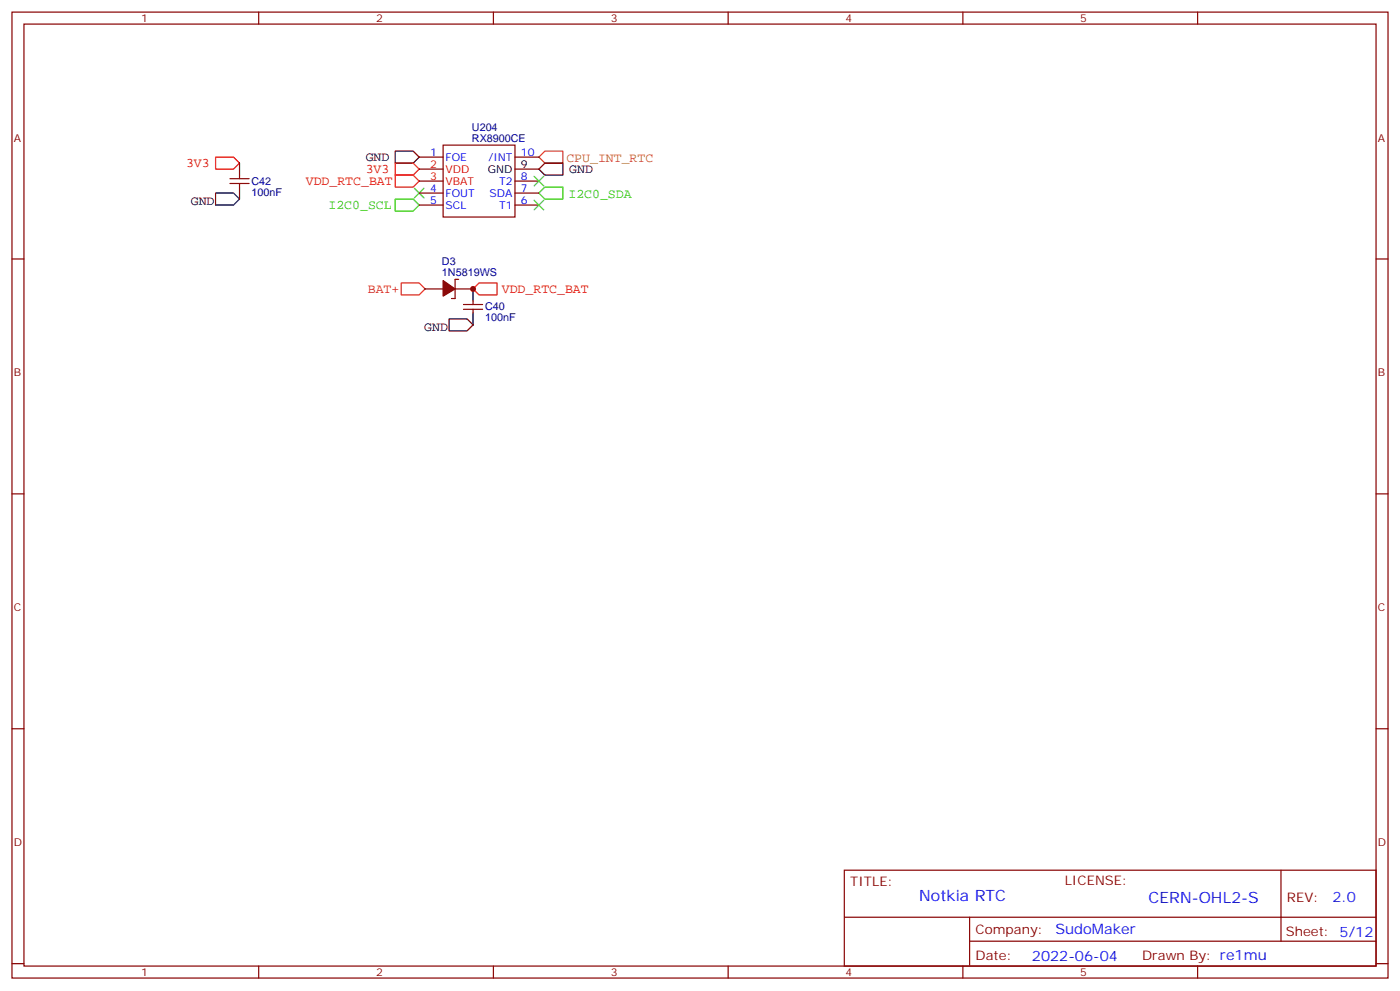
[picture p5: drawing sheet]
<svg xmlns="http://www.w3.org/2000/svg" width="412mm" height="292mm" viewBox="0 0 412 292" stroke-linecap="round" stroke-linejoin="round" font-family="sans-serif">
<g fill="none" stroke="#870000" stroke-width=".35">
<path d="M3.5 3.6h405.4v284.3h-405.4zM7.1 7.1h398.2v277.3h-398.2zM76.2 3.6v3.5M145.3 3.6v3.5M214.5 3.6v3.5M283.6 3.6v3.5M352.8 3.6v3.5M67.7 54h5.7M67.7 52.6h5.7M70.6 51.5v1.1M70.6 54v1.1M123.5 46.2h7"/>
<path d="M123.5 49.8h7M123.5 53.3h7M123.5 56.8h7M130.5 42.7h21.2v21.2h-21.2zM151.7 46.2h7M151.7 49.8h7M151.7 53.3h7M151.7 56.8h7M3.5 76.2h3.6M123.5 60.4h7M151.7 60.4h7M405.3 76.2h3.6"/>
<path d="M125.2 85.1h5.3M134.1 85.1h5.2M135.1 82.2h-1v5.7h-1.1M136.5 91.1h5.7M136.5 89.6h5.7M139.3 88.6v1M139.3 91.1v1M3.5 145.4h3.6M405.3 145.4h3.6M3.5 214.5h3.6M405.3 214.5h3.6M248.7 256.2h156.6v28.2h-156.6z"/>
<path d="M377.3 256.2v20.9M248.7 270h156.5M285.6 277.1h119.6M285.6 270v14.1M3.5 283.7h3.6M76.2 284.4v3.5M145.3 284.4v3.5M214.5 284.4v3.5M283.6 284.4v3.5M352.8 284.4v3.5M405.3 283.7h3.6"/>
</g>
<path d="M63.5 56.8h5.3l1.8 1.8-1.8 1.8h-5.3zM70.6 48v3.5M70.6 55.1v3.5M116.4 44.5h5.3l1.8 1.7-1.8 1.8h-5.3zM158.7 49.8l1.8-1.8h5.3v3.5h-5.3zM132.3 93.9h5.3l1.7 1.7-1.7 1.8h-5.3zM139.3 85.1v3.5M139.3 92.1v3.5" fill="none" stroke="#000" stroke-width=".35"/>
<path d="M158.7 46.2l1.8-1.7h5.3v3.5h-5.3z" fill="none" stroke="#c60" stroke-width=".35"/>
<path d="M122.1 55.4l2.8 2.8M124.9 55.4l-2.8 2.8M157.3 51.9l2.9 2.8M157.3 58.9l2.9 2.9M160.2 51.9l-2.9 2.8M160.2 58.9l-2.9 2.9" fill="none" stroke="#3c3" stroke-width=".35"/>
<path d="M63.5 46.2h5.3l1.8 1.8-1.8 1.8h-5.3zM116.4 48h5.3l1.8 1.8-1.8 1.7h-5.3zM116.4 51.5h5.3l1.8 1.8-1.8 1.8h-5.3zM139.3 85.1l1.8-1.8h5.3v3.5h-5.3z" fill="none" stroke="#f00" stroke-width=".35"/>
<path d="M118.2 83.3h5.3l1.7 1.8-1.7 1.7h-5.3z" fill="none" stroke="#c30" stroke-width=".35"/>
<path d="M116.4 58.6h5.3l1.8 1.8-1.8 1.7h-5.3zM158.7 56.8l1.8-1.7h5.3v3.5h-5.3z" fill="none" stroke="#3c0" stroke-width=".35"/>
<path d="M130.5 82.6l3.6 2.5-3.6 2.1z" fill="#870000" stroke="#870000" stroke-width=".35"/>
<circle cx="139.3" cy="85.1" r=".88" fill="#c00"/>
<g font-size="4.6" fill="#00f">
<text x="270.8" y="265.2">Notkia RTC</text>
<text x="338.3" y="265.7">CERN-OHL2-S</text>
</g>
<g font-size="4.2" fill="#00f">
<text x="392.5" y="265.4">2.0</text>
<text x="310.9" y="275">SudoMaker</text>
<text x="304" y="282.8">2022-06-04</text>
</g>
<g font-size="3.9">
<text x="107.7" y="47.4">GND</text>
<text x="167.7" y="51.1">GND</text>
<text x="56.2" y="60.3">GND</text>
<text x="125" y="97.5">GND</text>
</g>
<text font-size="3.9" fill="#c60" x="166.8" y="47.6">CPU_INT_RTC</text>
<g font-size="3.9" fill="#f00">
<text x="54.8" y="49.2">3V3</text>
<text x="107.7" y="51.1">3V3</text>
<text x="90.1" y="54.5">VDD_RTC_BAT</text>
<text x="147.8" y="86.3">VDD_RTC_BAT</text>
</g>
<g font-size="3.9" fill="#3c0">
<text x="167.5" y="58.2">I2C0_SDA</text>
<text x="96.8" y="61.6">I2C0_SCL</text>
</g>
<text font-size="3.9" fill="#c30" x="108.4" y="86.3">BAT+</text>
<g font-size="3.9" fill="#800">
<text x="250.5" y="260.7">TITLE:</text>
<text x="379.1" y="265.4">REV:</text>
<text x="287.4" y="274.9">Company:</text>
<text x="378.7" y="275.6">Sheet: 5/12</text>
<text x="287.4" y="282.6">Date:</text>
<text x="336.4" y="282.7">Drawn By: re1mu</text>
</g>
<text font-size="3.9" fill="#900" x="313.6" y="260.4">LICENSE:</text>
<g font-size="3.2" fill="#800">
<text x="41.6" y="6.6">1</text>
<text x="110.8" y="6.6">2</text>
<text x="179.9" y="6.6">3</text>
<text x="249.1" y="6.6">4</text>
<text x="318.2" y="6.6">5</text>
<text x="4.1" y="41.7">A</text>
<text x="405.9" y="41.7">A</text>
<text x="4.1" y="110.8">B</text>
<text x="405.9" y="110.8">B</text>
<text x="4.1" y="180">C</text>
<text x="405.9" y="180">C</text>
<text x="4.1" y="249.1">D</text>
<text x="405.9" y="249.1">D</text>
<text x="41.6" y="287.4">1</text>
<text x="110.8" y="287.4">2</text>
<text x="179.9" y="287.4">3</text>
<text x="249.1" y="287.4">4</text>
<text x="318.2" y="287.4">5</text>
</g>
<g font-size="3.2" fill="#000080">
<text x="139" y="41.7">RX8900CE</text>
<text x="139" y="38.5">U204</text>
<text x="74.1" y="57.6">100nF</text>
<text x="74.1" y="54.3">C42</text>
<text x="130.2" y="78">D3</text>
<text x="130.2" y="81.2">1N5819WS</text>
<text x="142.9" y="94.6">100nF</text>
<text x="142.9" y="91.4">C40</text>
</g>
<g font-size="3.2" fill="#00f">
<text x="126.7" y="45.9">1</text>
<text x="131.2" y="47.3">FOE</text>
<text x="143.9" y="47.3">/INT</text>
<text x="153.5" y="45.9">10</text>
<text x="153.5" y="53">8</text>
<text x="126.7" y="56.5">4</text>
<text x="131.2" y="57.9">FOUT</text>
<text x="144.2" y="57.9">SDA</text>
<text x="147" y="54.4">T2</text>
<text x="153.5" y="56.5">7</text>
<text x="126.7" y="60">5</text>
<text x="131.2" y="61.4">SCL</text>
<text x="147" y="61.4">T1</text>
<text x="153.5" y="60">6</text>
</g>
<g font-size="3.2" fill="#f00">
<text x="126.7" y="49.4">2</text>
<text x="126.7" y="53">3</text>
<text x="131.2" y="50.8">VDD</text>
<text x="131.2" y="54.4">VBAT</text>
</g>
<g font-size="3.2">
<text x="143.7" y="50.8">GND</text>
<text x="153.5" y="49.4">9</text>
</g>
</svg>
